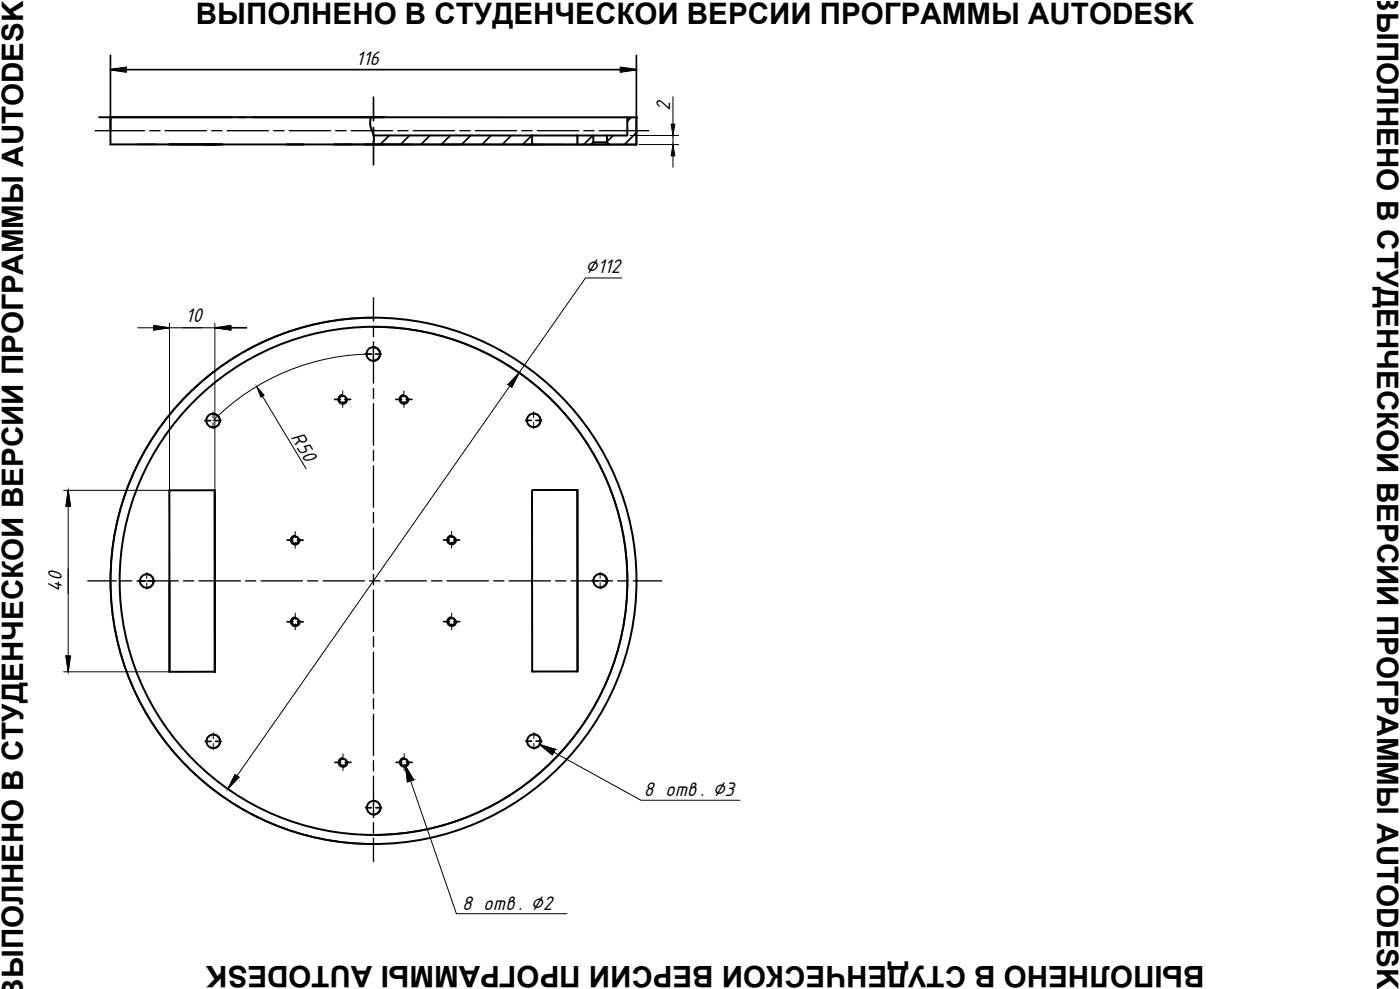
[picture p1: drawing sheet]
<svg xmlns="http://www.w3.org/2000/svg" width="210mm" height="148mm" viewBox="0 0 210 148" stroke-linecap="round" stroke-linejoin="round" font-family="sans-serif">
<!-- layer: Sheet -->
<g fill="none" stroke="#000" stroke-width=".3">
<path d="M14.9 17.6h19.9M16.6 17.6v2M35.8 17.6h1M37.8 17.6h56.3M55.6 17.6l-.1 .2a3.5 3.5 0 0 0 .5 2.4v1.4M56 17.6h-39.4v4l78.8 .1v-4.1h-1.3v2.7h-3.1v1M25.4 21.6h6.8M56 20.3h23.8M79.8 20.3h9.2v1M79.8 20.3v1.4M89 21.3l-.4 .4h2.7l-.3-.4M89 21.3h2"/>
<path d="M89 20.3h2M56 52a1.02 1.02 0 0 1 1 1 1.02 1.02 0 0 1-1 1.1M25.4 73.5l6.8-.1v27.2h-6.8zM32.2 73.4v27.2M79.8 73.4h6.8v27.2h-6.8zM86.6 73.4v27.2M25.4 87.2v13.4M67.7 80.4a.53 .53 0 0 1 .6 .5 .53 .53 0 0 1-.6 .5M90 86a1.02 1.02 0 0 1 1 1 1.02 1.02 0 0 1-1 1"/>
<circle cx="51.4" cy="59.8" r=".53"/>
<circle cx="56" cy="53" r="1.02"/>
<circle cx="60.6" cy="59.8" r=".53"/>
<circle cx="31.9" cy="63" r="1.02"/>
<circle cx="80" cy="63" r="1.02"/>
<circle cx="22" cy="87" r="1.02"/>
<circle cx="44.3" cy="80.9" r=".53"/>
<circle cx="44.3" cy="93.1" r=".53"/>
<circle cx="56" cy="87" r="39.4"/>
<circle cx="56" cy="87" r="38.1"/>
<circle cx="67.7" cy="80.9" r=".53"/>
<circle cx="67.7" cy="93.1" r=".53"/>
<circle cx="90" cy="87" r="1.02"/>
<circle cx="32" cy="111.1" r="1.02"/>
<circle cx="51.4" cy="114.2" r=".53"/>
<circle cx="60.6" cy="114.2" r=".53"/>
<circle cx="80" cy="111" r="1.02"/>
<circle cx="56" cy="121" r="1.02"/>
</g>
<!-- layer: 0 -->
<g fill="none" stroke="#000" stroke-width=".25">
<path d="M54.3 17.6h1.7M56 14.6v3.5M56 19.1v1M57.7 17.6h-1.7h1.7M94.6 17.6l-.5 .6M95.4 17.6v4.1h-4.1M95.4 17.6h.1M95.4 19.9l-1.8 1.8M20.6 21.6h2.8M25.4 21.6h.1M43 21.6h2.6M50.1 21.6h2.6"/>
<path d="M52.6 21.6h6.8M54.6 21.6h2.7M56 21.6l25.4 .1M56 21.1v3.6M58.4 20.3l-1.4 1.3M59.3 21.6l2.5 .1M61.4 20.3l-1.3 1.3M64.5 20.3l-1.4 1.4M67.5 20.3l-1.3 1.4M70.6 20.3l-1.4 1.4M73.6 20.3l-1.3 1.4M76.7 20.3l-1.4 1.4"/>
<path d="M79.7 20.3l-1.3 1.4M79.8 21.7h8.8M86.6 20.3h.1M86.6 20.3v1.4M88.9 20.3l-1.4 1.4M91.9 20.3l-.9 .9M34.6 48.8v.6M34.6 49.1h2.4M51.3 59.2a.68 .68 0 0 0-.6 .8 .68 .68 0 0 0 .8 .5 .68 .68 0 0 0 .6-.8M51.4 59.3a.53 .53 0 0 1 .5 .5 .53 .53 0 0 1-.5 .6M55.9 47.6h.1M55.9 47.6a39.4 39.4 0 0 0-39.3 39.5 39.4 39.4 0 0 0 39.5 39.3"/>
<path d="M55.9 49a38.1 38.1 0 0 1 38.2 37.9 38.1 38.1 0 0 1-38 38.2M60.4 59.2a.68 .68 0 0 0-.5 .8 .68 .68 0 0 0 .8 .5 .68 .68 0 0 0 .5-.8M60.6 59.3a.53 .53 0 0 1 .5 .5 .53 .53 0 0 1-.5 .6M31.9 62a1.02 1.02 0 0 1 1.1 1 1.02 1.02 0 0 1-1.1 1M80 62a1.02 1.02 0 0 1 1 1 1.02 1.02 0 0 1-1 1M22 86a1.02 1.02 0 0 1 1 1 1.02 1.02 0 0 1-1 1.1M44.1 80.2a.68 .68 0 0 0-.5 .8 .68 .68 0 0 0 .8 .6 .68 .68 0 0 0 .5-.8M44.2 92.5a.68 .68 0 0 0-.6 .8 .68 .68 0 0 0 .8 .5 .68 .68 0 0 0 .5-.8M44.3 80.4a.53 .53 0 0 1 .5 .5 .53 .53 0 0 1-.5 .5M44.3 92.6a.53 .53 0 0 1 .5 .5 .53 .53 0 0 1-.5 .6M67.6 80.2a.68 .68 0 0 0-.6 .8 .68 .68 0 0 0 .8 .6 .68 .68 0 0 0 .6-.8M67.6 92.5a.68 .68 0 0 0-.5 .7 .68 .68 0 0 0 .7 .6 .68 .68 0 0 0 .6-.8"/>
<path d="M67.7 92.6a.53 .53 0 0 1 .6 .5 .53 .53 0 0 1-.6 .6M32 110a1.02 1.02 0 0 1 1 1.1 1.02 1.02 0 0 1-1 1M51.3 113.5a.68 .68 0 0 0-.5 .8 .68 .68 0 0 0 .7 .6 .68 .68 0 0 0 .6-.8M51.4 113.7a.53 .53 0 0 1 .6 .5 .53 .53 0 0 1-.6 .5M56 120a1.02 1.02 0 0 1 1 1 1.02 1.02 0 0 1-1 1M60.5 113.5a.68 .68 0 0 0-.6 .8 .68 .68 0 0 0 .8 .6 .68 .68 0 0 0 .6-.8M60.6 113.7a.53 .53 0 0 1 .5 .5 .53 .53 0 0 1-.5 .5M62 116.8l-.9 .3M80 110a1.02 1.02 0 0 1 1.1 1 1.02 1.02 0 0 1-1 1.1M56.1 126.4h.1"/>
</g>
<path d="M16.6 10.4h78.8l-2.4 .4v-.7l2.4 .3M16.6 8.3v9.2M18.9 10.1l-2.3 .3 2.3 .4M95.4 8.3v9.3" fill="none" stroke="#000" stroke-width=".25"/>
<g fill="#000" stroke="#000" stroke-width=".15">
<path d="M100.6 18.6h.6l-.3 1.7zM100.9 21.7l.3 1.7h-.6zM38.5 57.9l1.1 1.3-.5 .3zM10.2 73.5l.4 2.3h-.7zM9.9 98.3h.7l-.4 2.3zM60.8 114.7l1.2 2.1h-.9z"/>
<path d="M16.6 10.4l2.3-.3v.3zM16.6 10.4l2.3 .4v-.4z"/>
<path d="M93 10.1l2.4 .3h-2.4zM93 10.4v.4l2.4-.4z"/>
<path d="M23 48.8l2.4 .3h-2.4zM23 49.1v.3l2.4-.3z"/>
<path d="M32.2 49.1l2.4-.3v.3zM32.2 49.1l2.4 .3v-.3z"/>
<path d="M77.8 55.8l-.9 1.8h-.7zM76.2 57.6l.5 .4 .2-.4z"/>
<path d="M35.2 116.1l.6 .3h-.8zM35 116.4l-.8 1.8 1.6-1.8z"/>
<path d="M80.9 111.5l2.3 .8h-1.4zM81.8 112.3l1 .8 .4-.8z"/>
</g>
<g fill="none" stroke="#000" stroke-width=".15">
<path d="M100.9 14.5v4.1M94.5 20.3h7.2M95.8 21.7h5.9M100.9 20.3v1.4M100.9 23.4v1.7M20.7 49.1h13.9M23 48.8l2.4 .3-2.4 .3zM25.4 48.4v38.6M32.2 48.4v38.6M34.6 48.8l-2.4 .3 2.4 .3M39.3 59.4l6.6 10.8M51.4 58.5v1"/>
<path d="M56 51.7v1M56 53.3v1M56 53a34 34 0 0 0-24.1 10M60.6 58.5v1M77.8 55.8l-1.1 2.2-.5-.4zM93.2 41.6h-5.4l-53.6 76.6M9.5 73.5h15.9M10.2 73.5l.4 2.3h-.7zM10.2 73.5v27.1M31.9 61.7v.9M31.9 63.3v.9M44.3 79.6v.9"/>
<path d="M51.4 60.1v1M60.6 60.1v1M67.7 79.6v.9M80 61.7v.9M80 63.3v.9M9.9 98.3h.7l-.4 2.3zM22 85.8v.9M22 87.4v.9M44.3 81.2v.9M44.3 91.9v.9M44.3 93.5v.9M67.7 81.2v.9"/>
<path d="M67.7 91.8v1M67.7 93.4v1M90 85.7v.9M90 87.3v.9M9.5 100.6h15.9M32 109.8v.9M32 111.4v.9M35.2 116.1l.6 .3-1.6 1.8zM51.4 112.9v.9M51.4 114.5v.9M56 119.7v.9M60.6 112.9v.9"/>
<path d="M60.6 114.5v.9M60.8 114.7l7.6 22.2h16.6M62 116.8l-1.2-2.1 .3 2.4M80 109.7v1M80 111.3v1M80.9 111.5l2.3 .8-.4 .8zM80.9 111.5l15.2 8.4h14.9M56 121.3v.9"/>
</g>
<!-- layer: 0 -->
<path d="M61.1 116.8h.9l-.9 .3z" fill="#000" stroke="#000" stroke-width=".15"/>
<g fill="none" stroke="#000" stroke-width=".2">
<path d="M14.3 19.6h7.4M22.4 19.6h1.6M24.8 19.6h6.2M31.7 19.6h1.6M34.1 19.6h6.2M41 19.6h1.6M43.4 19.6h6.2M50.3 19.6h1.6M52.7 19.6h6.2M59.6 19.6h1.6M62 19.6h6.2M68.9 19.6h1.6"/>
<path d="M71.3 19.6h6.2M78.2 19.6h1.6M80.6 19.6h6.2M87.5 19.6h1.6M89.9 19.6h7.4M56 44.6v3.5M56 48.9v1.5M56 51.2v6.2M56 58.2v1.5M56 60.5v6.2M56 67.5v1.5M56 69.8v6.2"/>
<path d="M56 76.8v1.5M56 79.1v6.2M13.2 87h4.2M18.2 87h1.6M20.5 87h6.2M27.5 87h1.6M29.8 87h6.2M36.8 87h1.6M39.1 87h6.2M46.1 87h1.6M48.4 87h6.2M55.4 87h1.6"/>
<path d="M56 86.1v1.5M56 88.4v6.2M56 95.4v1.5M56 97.7v6.2M57.7 87h6.2M64.7 87h1.6M67 87h6.2M74 87h1.6M76.3 87h6.2M83.3 87h1.6M85.6 87h6.2M92.6 87h1.5"/>
<path d="M94.9 87h4.3M56 104.7v1.5M56 107v6.2M56 114v1.5M56 116.3v6.2M56 123.3v1.5M56 125.6v3.5"/>
</g>
<!-- layer: TOP_LAYER -->
<g fill="none" stroke="#000" stroke-width=".25">
<path d="M50.2 59.8h.8M51.7 59.8h.9M54.7 53h.9M56.3 53h.9M59.3 59.8h.9M60.9 59.8h.9M30.7 63h.9M32.3 63h.8M78.8 63h.9M80.3 63h.9M20.8 87h.9M22.3 87h.9"/>
<path d="M43 80.9h.9M43.1 93.2h.8M44.6 80.9h.9M44.6 93.2h.9M66.5 80.9h.9M66.5 93.1h.9M68 80.9h.9M68.1 93.1h.8M88.8 87h.8M90.3 87h.9M30.8 111.1h.8M32.3 111.1h.9"/>
<path d="M50.2 114.2h.9M51.8 114.2h.8M59.4 114.2h.9M60.9 114.2h.9M78.8 111h.9M80.4 111h.8M54.8 121h.9M56.3 121h.9"/>
</g>
<g font-size="4.4">
<text x="29.4" y="3.7">ВЫПОЛНЕНО В СТУДЕНЧЕСКОЙ ВЕРСИИ ПРОГРАММЫ AUTODESK</text>
<text x="206.5" y="1.8" transform="rotate(90 206.5 1.8)">ЫПОЛНЕНО В СТУДЕНЧЕСКОЙ ВЕРСИИ ПРОГРАММЫ AUTODESK</text>
<text x="3.5" y="146.6" transform="rotate(-90 3.5 146.6)">ЫПОЛНЕНО В СТУДЕНЧЕСКОЙ ВЕРСИИ ПРОГРАММЫ AUTODESK</text>
<text x="180.6" y="144.7" transform="rotate(-180 180.6 144.7)">ВЫПОЛНЕНО В СТУДЕНЧЕСКОЙ ВЕРСИИ ПРОГРАММЫ AUTODESK</text>
</g>
<g font-size="3.3">
<text x="53.4" y="9.7">116</text>
<text x="100.5" y="16.7" transform="rotate(-90 100.5 16.7)">2</text>
<text x="87.7" y="40.8">∅112</text>
<text x="27.8" y="48.2">10</text>
<text x="43.5" y="65.5" transform="rotate(59 43.5 65.5)">R50</text>
<text x="9.3" y="88.7" transform="rotate(-90 9.3 88.7)">40</text>
<text x="96.5" y="119.3">8 отв . ∅3</text>
<text x="69.3" y="136.4">8 отв . ∅2</text>
</g>
</svg>
